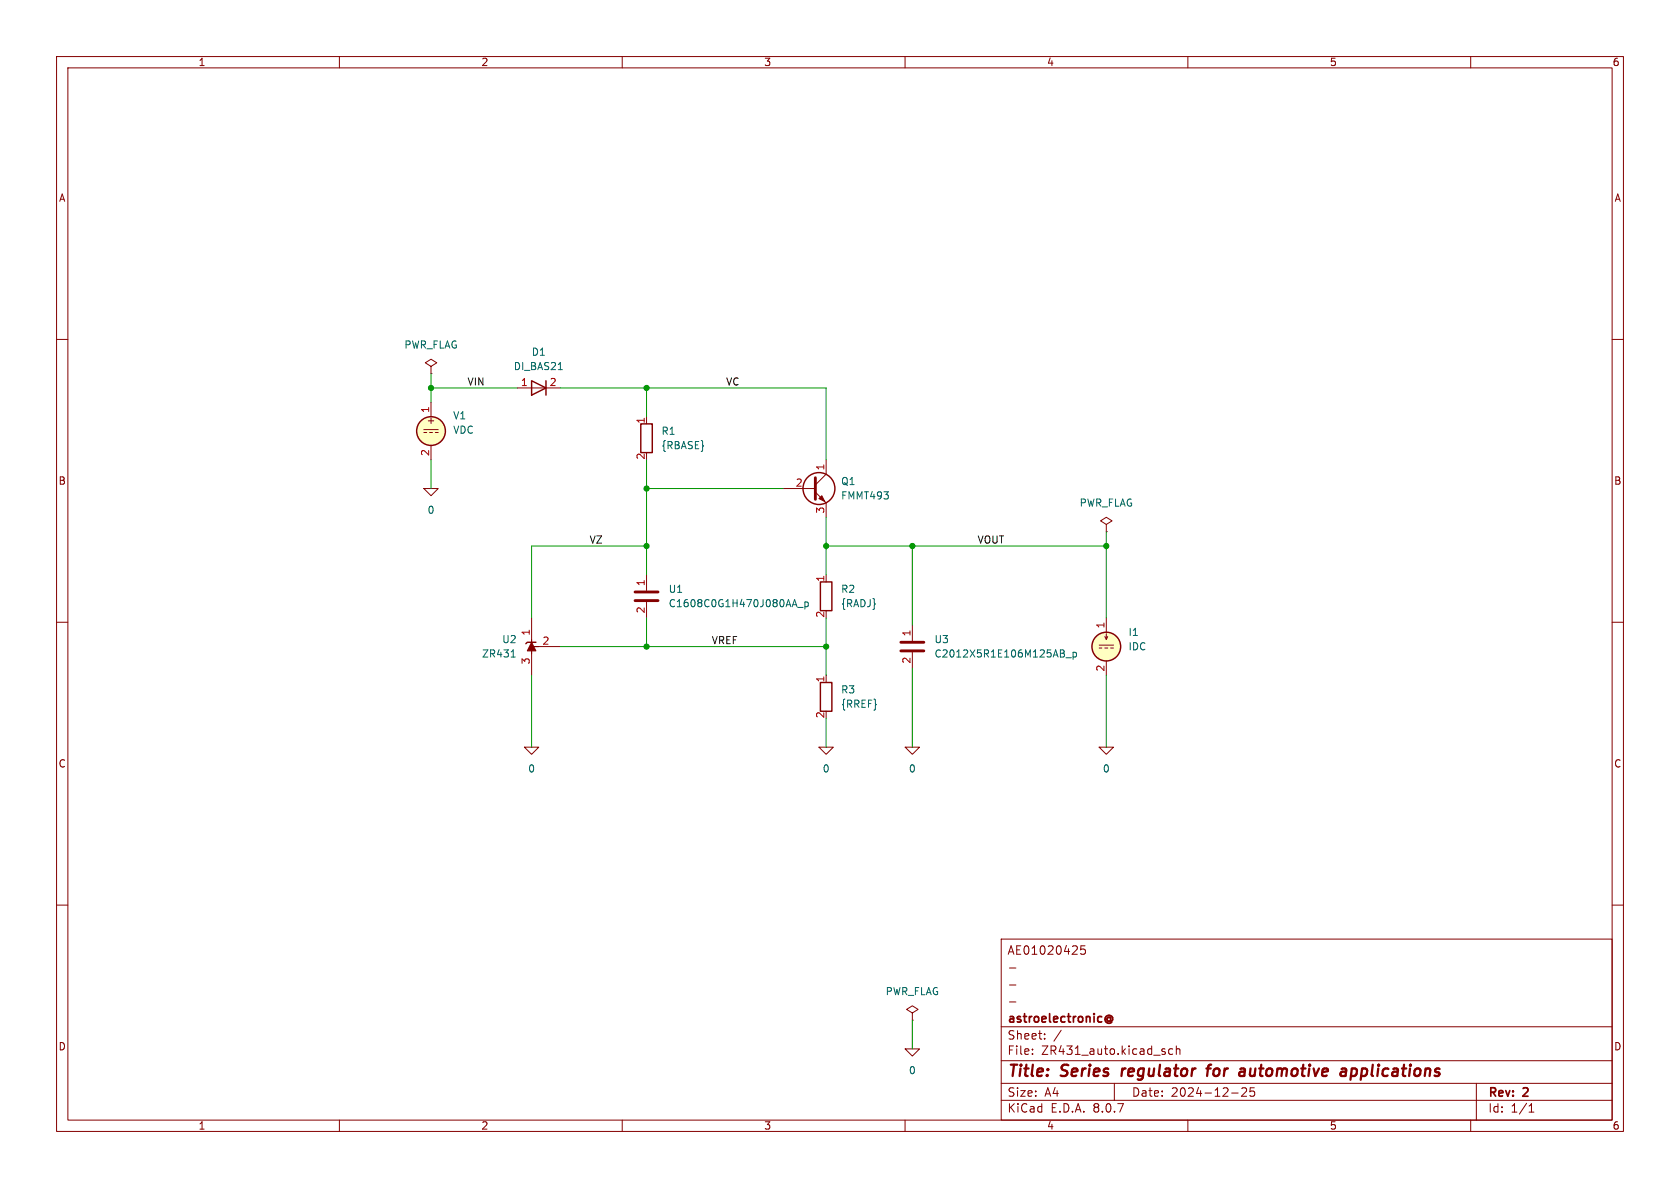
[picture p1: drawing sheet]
(kicad_sch
 (version 20231120)
 (generator "eeschema")
 (generator_version "8.0")
 (paper "A4")
 (title_block
  (title "Series regulator for automotive applications")
  (date "2024-12-25")
  (rev "2")
  (company "astroelectronic@")
  (comment 1 "-")
  (comment 2 "-")
  (comment 3 "-")
  (comment 4 "AE01020425"))
 (lib_symbols
  (symbol "C_1"
   (pin_names
    (offset 0.254) hide) (exclude_from_sim no) (in_bom yes) (on_board yes)
   (property "Reference" "C" (at 0.635 2.54 0) (effects (font (size 1.27 1.27)) (justify left)))
   (property "Value" "C" (at 0.635 -2.54 0) (effects (font (size 1.27 1.27)) (justify left)))
   (property "Footprint" "" (at 0.9652 -3.81 0) (effects (font (size 1.27 1.27)) (hide yes)))
   (property "Datasheet" "~" (at 0 0 0) (effects (font (size 1.27 1.27)) (hide yes)))
   (property "Description" "Unpolarized capacitor" (at 0 0 0) (effects (font (size 1.27 1.27)) (hide yes)))
   (symbol "C_1_0_1"
    (polyline (pts (xy -2.032 -0.762) (xy 2.032 -0.762)) (stroke (width 0.508) (type default)) (fill (type none)))
    (polyline (pts (xy -2.032 0.762) (xy 2.032 0.762)) (stroke (width 0.508) (type default)) (fill (type none))))
   (symbol "C_1_1_1"
    (pin passive line (at 0 3.81 270) (length 2.794) (name "~" (effects (font (size 1.27 1.27)))) (number "1" (effects (font (size 1.27 1.27)))))
    (pin passive line (at 0 -3.81 90) (length 2.794) (name "~" (effects (font (size 1.27 1.27)))) (number "2" (effects (font (size 1.27 1.27)))))))
  (symbol "R_1"
   (pin_names
    (offset 0) hide) (exclude_from_sim no) (in_bom yes) (on_board yes)
   (property "Reference" "R" (at 2.032 0 90) (effects (font (size 1.27 1.27))))
   (property "Value" "R" (at 0 0 90) (effects (font (size 1.27 1.27))))
   (property "Footprint" "" (at -1.778 0 90) (effects (font (size 1.27 1.27)) (hide yes)))
   (property "Datasheet" "~" (at 0 0 0) (effects (font (size 1.27 1.27)) (hide yes)))
   (property "Description" "Resistor" (at 0 0 0) (effects (font (size 1.27 1.27)) (hide yes)))
   (symbol "R_1_0_1"
    (rectangle (start -1.016 -2.54) (end 1.016 2.54) (stroke (width 0.254) (type default)) (fill (type none))))
   (symbol "R_1_1_1"
    (pin passive line (at 0 3.81 270) (length 1.27) (name "~" (effects (font (size 1.27 1.27)))) (number "1" (effects (font (size 1.27 1.27)))))
    (pin passive line (at 0 -3.81 90) (length 1.27) (name "~" (effects (font (size 1.27 1.27)))) (number "2" (effects (font (size 1.27 1.27)))))))
  (symbol "R_2"
   (pin_names
    (offset 0) hide) (exclude_from_sim no) (in_bom yes) (on_board yes)
   (property "Reference" "R" (at 2.032 0 90) (effects (font (size 1.27 1.27))))
   (property "Value" "R" (at 0 0 90) (effects (font (size 1.27 1.27))))
   (property "Footprint" "" (at -1.778 0 90) (effects (font (size 1.27 1.27)) (hide yes)))
   (property "Datasheet" "~" (at 0 0 0) (effects (font (size 1.27 1.27)) (hide yes)))
   (property "Description" "Resistor" (at 0 0 0) (effects (font (size 1.27 1.27)) (hide yes)))
   (symbol "R_2_0_1"
    (rectangle (start -1.016 -2.54) (end 1.016 2.54) (stroke (width 0.254) (type default)) (fill (type none))))
   (symbol "R_2_1_1"
    (pin passive line (at 0 3.81 270) (length 1.27) (name "~" (effects (font (size 1.27 1.27)))) (number "1" (effects (font (size 1.27 1.27)))))
    (pin passive line (at 0 -3.81 90) (length 1.27) (name "~" (effects (font (size 1.27 1.27)))) (number "2" (effects (font (size 1.27 1.27)))))))
  (symbol "ZR431:0"
   (power)
   (pin_names
    (offset 0)) (exclude_from_sim no) (in_bom yes) (on_board yes)
   (property "Reference" "#GND" (at 0 -2.54 0) (effects (font (size 1.27 1.27)) (hide yes)))
   (property "Value" "0" (at 0 -1.778 0) (effects (font (size 1.27 1.27))))
   (property "Footprint" "" (at 0 0 0) (effects (font (size 1.27 1.27)) (hide yes)))
   (property "Datasheet" "~" (at 0 0 0) (effects (font (size 1.27 1.27)) (hide yes)))
   (property "Description" "0V reference potential for simulation" (at 0 0 0) (effects (font (size 1.27 1.27)) (hide yes)))
   (symbol "0_0_1"
    (polyline (pts (xy -1.27 0) (xy 0 -1.27) (xy 1.27 0) (xy -1.27 0)) (stroke (width 0) (type default)) (fill (type none))))
   (symbol "0_1_1"
    (pin power_in line (at 0 0 0) (length 0) hide (name "0" (effects (font (size 1.016 1.016)))) (number "1" (effects (font (size 1.016 1.016)))))))
  (symbol "ZR431:C"
   (pin_names
    (offset 0.254) hide) (exclude_from_sim no) (in_bom yes) (on_board yes)
   (property "Reference" "C" (at 0.635 2.54 0) (effects (font (size 1.27 1.27)) (justify left)))
   (property "Value" "C" (at 0.635 -2.54 0) (effects (font (size 1.27 1.27)) (justify left)))
   (property "Footprint" "" (at 0.9652 -3.81 0) (effects (font (size 1.27 1.27)) (hide yes)))
   (property "Datasheet" "~" (at 0 0 0) (effects (font (size 1.27 1.27)) (hide yes)))
   (property "Description" "Unpolarized capacitor" (at 0 0 0) (effects (font (size 1.27 1.27)) (hide yes)))
   (symbol "C_0_1"
    (polyline (pts (xy -2.032 -0.762) (xy 2.032 -0.762)) (stroke (width 0.508) (type default)) (fill (type none)))
    (polyline (pts (xy -2.032 0.762) (xy 2.032 0.762)) (stroke (width 0.508) (type default)) (fill (type none))))
   (symbol "C_1_1"
    (pin passive line (at 0 3.81 270) (length 2.794) (name "~" (effects (font (size 1.27 1.27)))) (number "1" (effects (font (size 1.27 1.27)))))
    (pin passive line (at 0 -3.81 90) (length 2.794) (name "~" (effects (font (size 1.27 1.27)))) (number "2" (effects (font (size 1.27 1.27)))))))
  (symbol "ZR431:DIODE"
   (pin_names
    (offset 1.016) hide) (exclude_from_sim no) (in_bom yes) (on_board yes)
   (property "Reference" "D" (at 0 2.54 0) (effects (font (size 1.27 1.27))))
   (property "Value" "${SIM.PARAMS}" (at 0 -2.54 0) (effects (font (size 1.27 1.27))))
   (property "Footprint" "" (at 0 0 0) (effects (font (size 1.27 1.27)) (hide yes)))
   (property "Datasheet" "~" (at 0 0 0) (effects (font (size 1.27 1.27)) (hide yes)))
   (property "Description" "Diode, anode on pin 1, for simulation only!" (at 0 0 0) (effects (font (size 1.27 1.27)) (hide yes)))
   (property "Sim.Pins" "1=1 2=2" (at 0 0 0) (effects (font (size 1.27 1.27)) (hide yes)))
   (property "Sim.Device" "SPICE" (at 0 0 0) (effects (font (size 1.27 1.27)) (justify left) (hide yes)))
   (property "Sim.Params" "type=\"D\" model=\"DIODE\" lib=\"\"" (at 0 0 0) (effects (font (size 1.27 1.27)) (hide yes)))
   (property "Spice_Netlist_Enabled" "Y" (at 0 0 0) (effects (font (size 1.27 1.27)) (justify left) (hide yes)))
   (symbol "DIODE_0_1"
    (polyline (pts (xy 1.27 0) (xy -1.27 0)) (stroke (width 0) (type default)) (fill (type none)))
    (polyline (pts (xy 1.27 1.27) (xy 1.27 -1.27)) (stroke (width 0.254) (type default)) (fill (type none)))
    (polyline (pts (xy -1.27 -1.27) (xy -1.27 1.27) (xy 1.27 0) (xy -1.27 -1.27)) (stroke (width 0.254) (type default)) (fill (type none))))
   (symbol "DIODE_1_1"
    (pin passive line (at -3.81 0 0) (length 2.54) (name "A" (effects (font (size 1.27 1.27)))) (number "1" (effects (font (size 1.27 1.27)))))
    (pin passive line (at 3.81 0 180) (length 2.54) (name "K" (effects (font (size 1.27 1.27)))) (number "2" (effects (font (size 1.27 1.27)))))))
  (symbol "ZR431:IDC"
   (pin_names
    (offset 0.0254) hide) (exclude_from_sim no) (in_bom yes) (on_board yes)
   (property "Reference" "I" (at 2.54 2.54 0) (effects (font (size 1.27 1.27)) (justify left)))
   (property "Value" "1" (at 2.54 0 0) (effects (font (size 1.27 1.27)) (justify left)))
   (property "Footprint" "" (at 0 0 0) (effects (font (size 1.27 1.27)) (hide yes)))
   (property "Datasheet" "~" (at 0 0 0) (effects (font (size 1.27 1.27)) (hide yes)))
   (property "Description" "Current source, DC" (at 0 0 0) (effects (font (size 1.27 1.27)) (hide yes)))
   (property "Sim.Pins" "1=+ 2=-" (at 0 0 0) (effects (font (size 1.27 1.27)) (hide yes)))
   (property "Sim.Type" "DC" (at 0 0 0) (effects (font (size 1.27 1.27)) (hide yes)))
   (property "Sim.Device" "I" (at 0 0 0) (effects (font (size 1.27 1.27)) (justify left) (hide yes)))
   (property "Spice_Netlist_Enabled" "Y" (at 0 0 0) (effects (font (size 1.27 1.27)) (justify left) (hide yes)))
   (symbol "IDC_0_0"
    (polyline (pts (xy -1.27 0.254) (xy 1.27 0.254)) (stroke (width 0) (type default)) (fill (type none)))
    (polyline (pts (xy -0.762 -0.254) (xy -1.27 -0.254)) (stroke (width 0) (type default)) (fill (type none)))
    (polyline (pts (xy 0.254 -0.254) (xy -0.254 -0.254)) (stroke (width 0) (type default)) (fill (type none)))
    (polyline (pts (xy 1.27 -0.254) (xy 0.762 -0.254)) (stroke (width 0) (type default)) (fill (type none))))
   (symbol "IDC_0_1"
    (polyline (pts (xy 0 1.27) (xy 0 2.286)) (stroke (width 0) (type default)) (fill (type none)))
    (polyline (pts (xy -0.254 1.778) (xy 0 1.27) (xy 0.254 1.778)) (stroke (width 0) (type default)) (fill (type none)))
    (circle (center 0 0) (radius 2.54) (stroke (width 0.254) (type default)) (fill (type background))))
   (symbol "IDC_1_1"
    (pin passive line (at 0 5.08 270) (length 2.54) (name "~" (effects (font (size 1.27 1.27)))) (number "1" (effects (font (size 1.27 1.27)))))
    (pin passive line (at 0 -5.08 90) (length 2.54) (name "~" (effects (font (size 1.27 1.27)))) (number "2" (effects (font (size 1.27 1.27)))))))
  (symbol "ZR431:PWR_FLAG"
   (power)
   (pin_numbers hide)
   (pin_names
    (offset 0) hide) (exclude_from_sim no) (in_bom yes) (on_board yes)
   (property "Reference" "#FLG" (at 0 1.905 0) (effects (font (size 1.27 1.27)) (hide yes)))
   (property "Value" "PWR_FLAG" (at 0 3.81 0) (effects (font (size 1.27 1.27))))
   (property "Footprint" "" (at 0 0 0) (effects (font (size 1.27 1.27)) (hide yes)))
   (property "Datasheet" "~" (at 0 0 0) (effects (font (size 1.27 1.27)) (hide yes)))
   (property "Description" "Special symbol for telling ERC where power comes from" (at 0 0 0) (effects (font (size 1.27 1.27)) (hide yes)))
   (symbol "PWR_FLAG_0_0"
    (pin power_out line (at 0 0 90) (length 0) (name "pwr" (effects (font (size 1.27 1.27)))) (number "1" (effects (font (size 1.27 1.27))))))
   (symbol "PWR_FLAG_0_1"
    (polyline (pts (xy 0 0) (xy 0 1.27) (xy -1.016 1.905) (xy 0 2.54) (xy 1.016 1.905) (xy 0 1.27)) (stroke (width 0) (type default)) (fill (type none)))))
  (symbol "ZR431:Q_NPN_CBE"
   (pin_names
    (offset 0) hide) (exclude_from_sim no) (in_bom yes) (on_board yes)
   (property "Reference" "Q" (at 5.08 1.27 0) (effects (font (size 1.27 1.27)) (justify left)))
   (property "Value" "Q_NPN_CBE" (at 5.08 -1.27 0) (effects (font (size 1.27 1.27)) (justify left)))
   (property "Footprint" "" (at 5.08 2.54 0) (effects (font (size 1.27 1.27)) (hide yes)))
   (property "Datasheet" "~" (at 0 0 0) (effects (font (size 1.27 1.27)) (hide yes)))
   (property "Description" "NPN transistor, collector/base/emitter" (at 0 0 0) (effects (font (size 1.27 1.27)) (hide yes)))
   (symbol "Q_NPN_CBE_0_1"
    (polyline (pts (xy 0.635 0.635) (xy 2.54 2.54)) (stroke (width 0) (type default)) (fill (type none)))
    (polyline (pts (xy 0.635 -0.635) (xy 2.54 -2.54) (xy 2.54 -2.54)) (stroke (width 0) (type default)) (fill (type none)))
    (polyline (pts (xy 0.635 1.905) (xy 0.635 -1.905) (xy 0.635 -1.905)) (stroke (width 0.508) (type default)) (fill (type none)))
    (polyline (pts (xy 1.27 -1.778) (xy 1.778 -1.27) (xy 2.286 -2.286) (xy 1.27 -1.778) (xy 1.27 -1.778)) (stroke (width 0) (type default)) (fill (type outline)))
    (circle (center 1.27 0) (radius 2.8194) (stroke (width 0.254) (type default)) (fill (type none))))
   (symbol "Q_NPN_CBE_1_1"
    (pin passive line (at 2.54 5.08 270) (length 2.54) (name "C" (effects (font (size 1.27 1.27)))) (number "1" (effects (font (size 1.27 1.27)))))
    (pin input line (at -5.08 0 0) (length 5.715) (name "B" (effects (font (size 1.27 1.27)))) (number "2" (effects (font (size 1.27 1.27)))))
    (pin passive line (at 2.54 -5.08 90) (length 2.54) (name "E" (effects (font (size 1.27 1.27)))) (number "3" (effects (font (size 1.27 1.27)))))))
  (symbol "ZR431:R"
   (pin_names
    (offset 0) hide) (exclude_from_sim no) (in_bom yes) (on_board yes)
   (property "Reference" "R" (at 2.032 0 90) (effects (font (size 1.27 1.27))))
   (property "Value" "R" (at 0 0 90) (effects (font (size 1.27 1.27))))
   (property "Footprint" "" (at -1.778 0 90) (effects (font (size 1.27 1.27)) (hide yes)))
   (property "Datasheet" "~" (at 0 0 0) (effects (font (size 1.27 1.27)) (hide yes)))
   (property "Description" "Resistor" (at 0 0 0) (effects (font (size 1.27 1.27)) (hide yes)))
   (symbol "R_0_1"
    (rectangle (start -1.016 -2.54) (end 1.016 2.54) (stroke (width 0.254) (type default)) (fill (type none))))
   (symbol "R_1_1"
    (pin passive line (at 0 3.81 270) (length 1.27) (name "~" (effects (font (size 1.27 1.27)))) (number "1" (effects (font (size 1.27 1.27)))))
    (pin passive line (at 0 -3.81 90) (length 1.27) (name "~" (effects (font (size 1.27 1.27)))) (number "2" (effects (font (size 1.27 1.27)))))))
  (symbol "ZR431:VDC"
   (pin_names
    (offset 0.0254) hide) (exclude_from_sim no) (in_bom yes) (on_board yes)
   (property "Reference" "V" (at 2.54 2.54 0) (effects (font (size 1.27 1.27)) (justify left)))
   (property "Value" "1" (at 2.54 0 0) (effects (font (size 1.27 1.27)) (justify left)))
   (property "Footprint" "" (at 0 0 0) (effects (font (size 1.27 1.27)) (hide yes)))
   (property "Datasheet" "~" (at 0 0 0) (effects (font (size 1.27 1.27)) (hide yes)))
   (property "Description" "Voltage source, DC" (at 0 0 0) (effects (font (size 1.27 1.27)) (hide yes)))
   (property "Sim.Pins" "1=+ 2=-" (at 0 0 0) (effects (font (size 1.27 1.27)) (hide yes)))
   (property "Sim.Type" "DC" (at 0 0 0) (effects (font (size 1.27 1.27)) (hide yes)))
   (property "Sim.Device" "V" (at 0 0 0) (effects (font (size 1.27 1.27)) (justify left) (hide yes)))
   (property "Spice_Netlist_Enabled" "Y" (at 0 0 0) (effects (font (size 1.27 1.27)) (justify left) (hide yes)))
   (symbol "VDC_0_0"
    (polyline (pts (xy -1.27 0.254) (xy 1.27 0.254)) (stroke (width 0) (type default)) (fill (type none)))
    (polyline (pts (xy -0.762 -0.254) (xy -1.27 -0.254)) (stroke (width 0) (type default)) (fill (type none)))
    (polyline (pts (xy 0.254 -0.254) (xy -0.254 -0.254)) (stroke (width 0) (type default)) (fill (type none)))
    (polyline (pts (xy 1.27 -0.254) (xy 0.762 -0.254)) (stroke (width 0) (type default)) (fill (type none)))
    (text "+" (at 0 1.905 0) (effects (font (size 1.27 1.27)))))
   (symbol "VDC_0_1"
    (circle (center 0 0) (radius 2.54) (stroke (width 0.254) (type default)) (fill (type background))))
   (symbol "VDC_1_1"
    (pin passive line (at 0 5.08 270) (length 2.54) (name "~" (effects (font (size 1.27 1.27)))) (number "1" (effects (font (size 1.27 1.27)))))
    (pin passive line (at 0 -5.08 90) (length 2.54) (name "~" (effects (font (size 1.27 1.27)))) (number "2" (effects (font (size 1.27 1.27)))))))
  (symbol "ZR431:ZR431"
   (pin_names hide) (exclude_from_sim no) (in_bom yes) (on_board yes)
   (property "Reference" "U" (at 0 -2.54 0) (effects (font (size 1.27 1.27))))
   (property "Value" "ZR431" (at 0 -4.445 0) (effects (font (size 1.27 1.27))))
   (property "Footprint" "" (at 0 -6.35 0) (effects (font (size 1.27 1.27)
    (italic yes)) (hide yes)))
   (property "Datasheet" "https://www.diodes.com/assets/Datasheets/ZR431.pdf" (at 0 -6.35 0) (effects (font (size 1.27 1.27)
    (italic yes)) (hide yes)))
   (property "Description" "Shunt Regulator, SOT-23, SOT-223" (at 0 0 0) (effects (font (size 1.27 1.27)) (hide yes)))
   (symbol "ZR431_0_1"
    (polyline (pts (xy -1.27 0) (xy 0 0) (xy 1.27 0)) (stroke (width 0) (type default)) (fill (type none)))
    (polyline (pts (xy -0.762 0.762) (xy 0.762 0) (xy -0.762 -0.762)) (stroke (width 0) (type default)) (fill (type outline)))
    (polyline (pts (xy 0.508 -1.016) (xy 0.762 -0.762) (xy 0.762 0.762) (xy 0.762 0.762)) (stroke (width 0.254) (type default)) (fill (type none))))
   (symbol "ZR431_1_1"
    (polyline (pts (xy 0 1.27) (xy 0 0)) (stroke (width 0) (type default)) (fill (type none)))
    (pin passive line (at 5.08 0 180) (length 5.08) (name "K" (effects (font (size 1.27 1.27)))) (number "1" (effects (font (size 1.27 1.27)))))
    (pin passive line (at 0 5.08 270) (length 5.08) (name "REF" (effects (font (size 1.27 1.27)))) (number "2" (effects (font (size 1.27 1.27)))))
    (pin passive line (at -5.08 0 0) (length 5.08) (name "A" (effects (font (size 1.27 1.27)))) (number "3" (effects (font (size 1.27 1.27))))))))
 (junction
  (at 114.3 96.52)
  (diameter 0)
  (color 0 0 0 0))
 (junction
  (at 76.2 68.58)
  (diameter 0)
  (color 0 0 0 0))
 (junction
  (at 161.29 96.52)
  (diameter 0)
  (color 0 0 0 0))
 (junction
  (at 114.3 86.36)
  (diameter 0)
  (color 0 0 0 0))
 (junction
  (at 146.05 114.3)
  (diameter 0)
  (color 0 0 0 0))
 (junction
  (at 114.3 68.58)
  (diameter 0)
  (color 0 0 0 0))
 (junction
  (at 195.58 96.52)
  (diameter 0)
  (color 0 0 0 0))
 (junction
  (at 114.3 114.3)
  (diameter 0)
  (color 0 0 0 0))
 (junction
  (at 146.05 96.52)
  (diameter 0)
  (color 0 0 0 0))
 (wire
  (pts (xy 114.3 86.36) (xy 138.43 86.36))
  (stroke (width 0) (type default)))
 (wire
  (pts (xy 76.2 66.04) (xy 76.2 68.58))
  (stroke (width 0) (type default)))
 (wire
  (pts (xy 76.2 68.58) (xy 76.2 71.12))
  (stroke (width 0) (type default)))
 (wire
  (pts (xy 114.3 86.36) (xy 114.3 96.52))
  (stroke (width 0) (type default)))
 (wire
  (pts (xy 76.2 68.58) (xy 91.44 68.58))
  (stroke (width 0) (type default)))
 (wire
  (pts (xy 161.29 110.49) (xy 161.29 96.52))
  (stroke (width 0) (type default)))
 (wire
  (pts (xy 114.3 114.3) (xy 146.05 114.3))
  (stroke (width 0) (type default)))
 (wire
  (pts (xy 114.3 109.22) (xy 114.3 114.3))
  (stroke (width 0) (type default)))
 (wire
  (pts (xy 146.05 68.58) (xy 146.05 81.28))
  (stroke (width 0) (type default)))
 (wire
  (pts (xy 146.05 91.44) (xy 146.05 96.52))
  (stroke (width 0) (type default)))
 (wire
  (pts (xy 93.98 96.52) (xy 114.3 96.52))
  (stroke (width 0) (type default)))
 (wire
  (pts (xy 114.3 68.58) (xy 146.05 68.58))
  (stroke (width 0) (type default)))
 (wire
  (pts (xy 114.3 114.3) (xy 99.06 114.3))
  (stroke (width 0) (type default)))
 (wire
  (pts (xy 195.58 96.52) (xy 195.58 109.22))
  (stroke (width 0) (type default)))
 (wire
  (pts (xy 99.06 68.58) (xy 114.3 68.58))
  (stroke (width 0) (type default)))
 (wire
  (pts (xy 195.58 119.38) (xy 195.58 132.08))
  (stroke (width 0) (type default)))
 (wire
  (pts (xy 146.05 96.52) (xy 161.29 96.52))
  (stroke (width 0) (type default)))
 (wire
  (pts (xy 146.05 114.3) (xy 146.05 119.38))
  (stroke (width 0) (type default)))
 (wire
  (pts (xy 114.3 68.58) (xy 114.3 73.66))
  (stroke (width 0) (type default)))
 (wire
  (pts (xy 161.29 180.34) (xy 161.29 185.42))
  (stroke (width 0) (type default)))
 (wire
  (pts (xy 93.98 119.38) (xy 93.98 132.08))
  (stroke (width 0) (type default)))
 (wire
  (pts (xy 161.29 96.52) (xy 195.58 96.52))
  (stroke (width 0) (type default)))
 (wire
  (pts (xy 114.3 81.28) (xy 114.3 86.36))
  (stroke (width 0) (type default)))
 (wire
  (pts (xy 146.05 114.3) (xy 146.05 109.22))
  (stroke (width 0) (type default)))
 (wire
  (pts (xy 114.3 96.52) (xy 114.3 101.6))
  (stroke (width 0) (type default)))
 (wire
  (pts (xy 195.58 93.98) (xy 195.58 96.52))
  (stroke (width 0) (type default)))
 (wire
  (pts (xy 146.05 96.52) (xy 146.05 101.6))
  (stroke (width 0) (type default)))
 (wire
  (pts (xy 146.05 127) (xy 146.05 132.08))
  (stroke (width 0) (type default)))
 (wire
  (pts (xy 76.2 81.28) (xy 76.2 86.36))
  (stroke (width 0) (type default)))
 (wire
  (pts (xy 161.29 118.11) (xy 161.29 132.08))
  (stroke (width 0) (type default)))
 (wire
  (pts (xy 93.98 109.22) (xy 93.98 96.52))
  (stroke (width 0) (type default)))
 (label "VOUT"
  (at 172.72 96.52 0)
  (fields_autoplaced yes)
  (effects (font (size 1.27 1.27)) (justify left bottom)))
 (label "VZ"
  (at 104.14 96.52 0)
  (fields_autoplaced yes)
  (effects (font (size 1.27 1.27)) (justify left bottom)))
 (label "VIN"
  (at 82.55 68.58 0)
  (fields_autoplaced yes)
  (effects (font (size 1.27 1.27)) (justify left bottom)))
 (label "VREF"
  (at 125.73 114.3 0)
  (fields_autoplaced yes)
  (effects (font (size 1.27 1.27)) (justify left bottom)))
 (label "VC"
  (at 128.27 68.58 0)
  (fields_autoplaced yes)
  (effects (font (size 1.27 1.27)) (justify left bottom)))
 (symbol
  (lib_id "ZR431:0")
  (at 195.58 132.08 0)
  (unit 1)
  (exclude_from_sim no)
  (in_bom yes)
  (on_board yes)
  (dnp no)
  (fields_autoplaced yes)
  (property "Reference" "#GND06" (at 195.58 134.62 0) (effects (font (size 1.27 1.27)) (hide yes)))
  (property "Value" "0" (at 195.58 135.89 0) (effects (font (size 1.27 1.27))))
  (property "Footprint" "" (at 195.58 132.08 0) (effects (font (size 1.27 1.27)) (hide yes)))
  (property "Datasheet" "~" (at 195.58 132.08 0) (effects (font (size 1.27 1.27)) (hide yes)))
  (property "Description" "" (at 195.58 132.08 0) (effects (font (size 1.27 1.27)) (hide yes)))
  (pin "1"))
 (symbol
  (lib_id "ZR431:PWR_FLAG")
  (at 195.58 93.98 0)
  (unit 1)
  (exclude_from_sim no)
  (in_bom yes)
  (on_board yes)
  (dnp no)
  (fields_autoplaced yes)
  (property "Reference" "#FLG03" (at 195.58 92.075 0) (effects (font (size 1.27 1.27)) (hide yes)))
  (property "Value" "PWR_FLAG" (at 195.58 88.9 0) (effects (font (size 1.27 1.27))))
  (property "Footprint" "" (at 195.58 93.98 0) (effects (font (size 1.27 1.27)) (hide yes)))
  (property "Datasheet" "~" (at 195.58 93.98 0) (effects (font (size 1.27 1.27)) (hide yes)))
  (property "Description" "" (at 195.58 93.98 0) (effects (font (size 1.27 1.27)) (hide yes)))
  (pin "1"))
 (symbol
  (lib_name "ZR431:VDC")
  (lib_id "ZR431:VDC")
  (at 76.2 76.2 0)
  (unit 1)
  (exclude_from_sim no)
  (in_bom yes)
  (on_board yes)
  (dnp no)
  (fields_autoplaced yes)
  (property "Reference" "V1" (at 80.01 73.4701 0) (effects (font (size 1.27 1.27)) (justify left)))
  (property "Value" "VDC" (at 80.01 76.0101 0) (effects (font (size 1.27 1.27)) (justify left)))
  (property "Footprint" "" (at 76.2 76.2 0) (effects (font (size 1.27 1.27)) (hide yes)))
  (property "Datasheet" "~" (at 76.2 76.2 0) (effects (font (size 1.27 1.27)) (hide yes)))
  (property "Description" "" (at 76.2 76.2 0) (effects (font (size 1.27 1.27)) (hide yes)))
  (property "Sim.Device" "SPICE" (at 76.2 76.2 0) (effects (font (size 1.27 1.27)) (justify left) (hide yes)))
  (property "Sim.Params" "type=\"V\" model=\"{VSOURCE}\" lib=\"\"" (at -11.43 5.08 0) (effects (font (size 1.27 1.27)) (hide yes)))
  (property "Sim.Pins" "1=1 2=2" (at -11.43 5.08 0) (effects (font (size 1.27 1.27)) (hide yes)))
  (pin "1")
  (pin "2"))
 (symbol
  (lib_id "ZR431:PWR_FLAG")
  (at 76.2 66.04 0)
  (unit 1)
  (exclude_from_sim no)
  (in_bom yes)
  (on_board yes)
  (dnp no)
  (fields_autoplaced yes)
  (property "Reference" "#FLG01" (at 76.2 64.135 0) (effects (font (size 1.27 1.27)) (hide yes)))
  (property "Value" "PWR_FLAG" (at 76.2 60.96 0) (effects (font (size 1.27 1.27))))
  (property "Footprint" "" (at 76.2 66.04 0) (effects (font (size 1.27 1.27)) (hide yes)))
  (property "Datasheet" "~" (at 76.2 66.04 0) (effects (font (size 1.27 1.27)) (hide yes)))
  (property "Description" "" (at 76.2 66.04 0) (effects (font (size 1.27 1.27)) (hide yes)))
  (pin "1"))
 (symbol
  (lib_id "ZR431:ZR431")
  (at 93.98 114.3 270)
  (mirror x)
  (unit 1)
  (exclude_from_sim no)
  (in_bom yes)
  (on_board yes)
  (dnp no)
  (fields_autoplaced yes)
  (property "Reference" "U2" (at 91.44 113.0299 90) (effects (font (size 1.27 1.27)) (justify right)))
  (property "Value" "ZR431" (at 91.44 115.5699 90) (effects (font (size 1.27 1.27)) (justify right)))
  (property "Footprint" "" (at 87.63 114.3 0) (effects (font (size 1.27 1.27)
    (italic yes)) (hide yes)))
  (property "Datasheet" "https://www.diodes.com/assets/Datasheets/ZR431.pdf" (at 87.63 114.3 0) (effects (font (size 1.27 1.27)
    (italic yes)) (hide yes)))
  (property "Description" "" (at 93.98 114.3 0) (effects (font (size 1.27 1.27)) (hide yes)))
  (property "Sim.Device" "SUBCKT" (at 93.98 114.3 0) (effects (font (size 1.27 1.27)) (hide yes)))
  (property "Sim.Pins" "1=1 2=2 3=3" (at -11.43 5.08 0) (effects (font (size 1.27 1.27)) (hide yes)))
  (property "Sim.Library" "C:\\AE\\ZR431\\_models\\ZR431.spice.txt" (at 93.98 114.3 0) (effects (font (size 1.27 1.27)) (hide yes)))
  (property "Sim.Name" "ZR431" (at 93.98 114.3 0) (effects (font (size 1.27 1.27)) (hide yes)))
  (pin "1")
  (pin "2")
  (pin "3"))
 (symbol
  (lib_name "ZR431:IDC")
  (lib_id "ZR431:IDC")
  (at 195.58 114.3 0)
  (unit 1)
  (exclude_from_sim no)
  (in_bom yes)
  (on_board yes)
  (dnp no)
  (fields_autoplaced yes)
  (property "Reference" "I1" (at 199.39 111.7599 0) (effects (font (size 1.27 1.27)) (justify left)))
  (property "Value" "IDC" (at 199.39 114.2999 0) (effects (font (size 1.27 1.27)) (justify left)))
  (property "Footprint" "" (at 195.58 114.3 0) (effects (font (size 1.27 1.27)) (hide yes)))
  (property "Datasheet" "~" (at 195.58 114.3 0) (effects (font (size 1.27 1.27)) (hide yes)))
  (property "Description" "" (at 195.58 114.3 0) (effects (font (size 1.27 1.27)) (hide yes)))
  (property "Sim.Device" "SPICE" (at 195.58 114.3 0) (effects (font (size 1.27 1.27)) (justify left) (hide yes)))
  (property "Sim.Params" "type=\"I\" model=\"{ILOAD}\" lib=\"\"" (at -11.43 5.08 0) (effects (font (size 1.27 1.27)) (hide yes)))
  (property "Sim.Pins" "1=1 2=2" (at -11.43 5.08 0) (effects (font (size 1.27 1.27)) (hide yes)))
  (pin "1")
  (pin "2"))
 (symbol
  (lib_name "R_1")
  (lib_id "ZR431:R_1")
  (at 114.3 77.47 0)
  (unit 1)
  (exclude_from_sim no)
  (in_bom yes)
  (on_board yes)
  (dnp no)
  (fields_autoplaced yes)
  (property "Reference" "R1" (at 116.84 76.1999 0) (effects (font (size 1.27 1.27)) (justify left)))
  (property "Value" "{RBASE}" (at 116.84 78.7399 0) (effects (font (size 1.27 1.27)) (justify left)))
  (property "Footprint" "" (at 112.522 77.47 90) (effects (font (size 1.27 1.27)) (hide yes)))
  (property "Datasheet" "~" (at 114.3 77.47 0) (effects (font (size 1.27 1.27)) (hide yes)))
  (property "Description" "" (at 114.3 77.47 0) (effects (font (size 1.27 1.27)) (hide yes)))
  (pin "1")
  (pin "2"))
 (symbol
  (lib_id "ZR431:0")
  (at 161.29 185.42 0)
  (unit 1)
  (exclude_from_sim no)
  (in_bom yes)
  (on_board yes)
  (dnp no)
  (fields_autoplaced yes)
  (property "Reference" "#GND04" (at 161.29 187.96 0) (effects (font (size 1.27 1.27)) (hide yes)))
  (property "Value" "0" (at 161.29 189.23 0) (effects (font (size 1.27 1.27))))
  (property "Footprint" "" (at 161.29 185.42 0) (effects (font (size 1.27 1.27)) (hide yes)))
  (property "Datasheet" "~" (at 161.29 185.42 0) (effects (font (size 1.27 1.27)) (hide yes)))
  (property "Description" "" (at 161.29 185.42 0) (effects (font (size 1.27 1.27)) (hide yes)))
  (pin "1"))
 (symbol
  (lib_id "ZR431:0")
  (at 76.2 86.36 0)
  (unit 1)
  (exclude_from_sim no)
  (in_bom yes)
  (on_board yes)
  (dnp no)
  (fields_autoplaced yes)
  (property "Reference" "#GND01" (at 76.2 88.9 0) (effects (font (size 1.27 1.27)) (hide yes)))
  (property "Value" "0" (at 76.2 90.17 0) (effects (font (size 1.27 1.27))))
  (property "Footprint" "" (at 76.2 86.36 0) (effects (font (size 1.27 1.27)) (hide yes)))
  (property "Datasheet" "~" (at 76.2 86.36 0) (effects (font (size 1.27 1.27)) (hide yes)))
  (property "Description" "" (at 76.2 86.36 0) (effects (font (size 1.27 1.27)) (hide yes)))
  (pin "1"))
 (symbol
  (lib_name "ZR431:DIODE")
  (lib_id "ZR431:DIODE")
  (at 95.25 68.58 0)
  (unit 1)
  (exclude_from_sim no)
  (in_bom yes)
  (on_board yes)
  (dnp no)
  (fields_autoplaced yes)
  (property "Reference" "D1" (at 95.25 62.23 0) (effects (font (size 1.27 1.27))))
  (property "Value" "DI_BAS21" (at 95.25 64.77 0) (effects (font (size 1.27 1.27))))
  (property "Footprint" "" (at 95.25 68.58 0) (effects (font (size 1.27 1.27)) (hide yes)))
  (property "Datasheet" "~" (at 95.25 68.58 0) (effects (font (size 1.27 1.27)) (hide yes)))
  (property "Description" "" (at 95.25 68.58 0) (effects (font (size 1.27 1.27)) (hide yes)))
  (property "Sim.Device" "D" (at 95.25 68.58 0) (effects (font (size 1.27 1.27)) (justify left) (hide yes)))
  (property "Sim.Pins" "1=A 2=K" (at -11.43 5.08 0) (effects (font (size 1.27 1.27)) (hide yes)))
  (property "Sim.Library" "C:\\AE\\ZR431\\_models\\BAS21.spice.txt" (at 95.25 68.58 0) (effects (font (size 1.27 1.27)) (hide yes)))
  (property "Sim.Name" "DI_BAS21" (at 95.25 68.58 0) (effects (font (size 1.27 1.27)) (hide yes)))
  (pin "1")
  (pin "2"))
 (symbol
  (lib_name "R_2")
  (lib_id "ZR431:R_2")
  (at 146.05 105.41 0)
  (unit 1)
  (exclude_from_sim no)
  (in_bom yes)
  (on_board yes)
  (dnp no)
  (fields_autoplaced yes)
  (property "Reference" "R2" (at 148.59 104.1399 0) (effects (font (size 1.27 1.27)) (justify left)))
  (property "Value" "{RADJ}" (at 148.59 106.6799 0) (effects (font (size 1.27 1.27)) (justify left)))
  (property "Footprint" "" (at 144.272 105.41 90) (effects (font (size 1.27 1.27)) (hide yes)))
  (property "Datasheet" "~" (at 146.05 105.41 0) (effects (font (size 1.27 1.27)) (hide yes)))
  (property "Description" "" (at 146.05 105.41 0) (effects (font (size 1.27 1.27)) (hide yes)))
  (pin "1")
  (pin "2"))
 (symbol
  (lib_id "ZR431:PWR_FLAG")
  (at 161.29 180.34 0)
  (unit 1)
  (exclude_from_sim no)
  (in_bom yes)
  (on_board yes)
  (dnp no)
  (fields_autoplaced yes)
  (property "Reference" "#FLG02" (at 161.29 178.435 0) (effects (font (size 1.27 1.27)) (hide yes)))
  (property "Value" "PWR_FLAG" (at 161.29 175.26 0) (effects (font (size 1.27 1.27))))
  (property "Footprint" "" (at 161.29 180.34 0) (effects (font (size 1.27 1.27)) (hide yes)))
  (property "Datasheet" "~" (at 161.29 180.34 0) (effects (font (size 1.27 1.27)) (hide yes)))
  (property "Description" "" (at 161.29 180.34 0) (effects (font (size 1.27 1.27)) (hide yes)))
  (pin "1"))
 (symbol
  (lib_name "C_1")
  (lib_id "ZR431:C_1")
  (at 114.3 105.41 0)
  (unit 1)
  (exclude_from_sim no)
  (in_bom yes)
  (on_board yes)
  (dnp no)
  (property "Reference" "U1" (at 118.11 104.1399 0) (effects (font (size 1.27 1.27)) (justify left)))
  (property "Value" "C1608C0G1H470J080AA_p" (at 118.11 106.6799 0) (effects (font (size 1.27 1.27)) (justify left)))
  (property "Footprint" "" (at 115.2652 109.22 0) (effects (font (size 1.27 1.27)) (hide yes)))
  (property "Datasheet" "~" (at 114.3 105.41 0) (effects (font (size 1.27 1.27)) (hide yes)))
  (property "Description" "" (at 114.3 105.41 0) (effects (font (size 1.27 1.27)) (hide yes)))
  (property "Sim.Device" "SUBCKT" (at 114.3 105.41 0) (effects (font (size 1.27 1.27)) (hide yes)))
  (property "Sim.Pins" "1=n1 2=n2" (at -11.43 5.08 0) (effects (font (size 1.27 1.27)) (hide yes)))
  (property "Sim.Library" "C:\\AE\\ZR431\\_models\\C1608C0G1H470J080AA_p.mod" (at 114.3 105.41 0) (effects (font (size 1.27 1.27)) (hide yes)))
  (property "Sim.Name" "C1608C0G1H470J080AA_p" (at 114.3 105.41 0) (effects (font (size 1.27 1.27)) (hide yes)))
  (pin "1")
  (pin "2"))
 (symbol
  (lib_id "ZR431:0")
  (at 161.29 132.08 0)
  (unit 1)
  (exclude_from_sim no)
  (in_bom yes)
  (on_board yes)
  (dnp no)
  (fields_autoplaced yes)
  (property "Reference" "#GND05" (at 161.29 134.62 0) (effects (font (size 1.27 1.27)) (hide yes)))
  (property "Value" "0" (at 161.29 135.89 0) (effects (font (size 1.27 1.27))))
  (property "Footprint" "" (at 161.29 132.08 0) (effects (font (size 1.27 1.27)) (hide yes)))
  (property "Datasheet" "~" (at 161.29 132.08 0) (effects (font (size 1.27 1.27)) (hide yes)))
  (property "Description" "" (at 161.29 132.08 0) (effects (font (size 1.27 1.27)) (hide yes)))
  (pin "1"))
 (symbol
  (lib_id "ZR431:0")
  (at 93.98 132.08 0)
  (unit 1)
  (exclude_from_sim no)
  (in_bom yes)
  (on_board yes)
  (dnp no)
  (fields_autoplaced yes)
  (property "Reference" "#GND02" (at 93.98 134.62 0) (effects (font (size 1.27 1.27)) (hide yes)))
  (property "Value" "0" (at 93.98 135.89 0) (effects (font (size 1.27 1.27))))
  (property "Footprint" "" (at 93.98 132.08 0) (effects (font (size 1.27 1.27)) (hide yes)))
  (property "Datasheet" "~" (at 93.98 132.08 0) (effects (font (size 1.27 1.27)) (hide yes)))
  (property "Description" "" (at 93.98 132.08 0) (effects (font (size 1.27 1.27)) (hide yes)))
  (pin "1"))
 (symbol
  (lib_id "ZR431:R")
  (at 146.05 123.19 0)
  (unit 1)
  (exclude_from_sim no)
  (in_bom yes)
  (on_board yes)
  (dnp no)
  (fields_autoplaced yes)
  (property "Reference" "R3" (at 148.59 121.9199 0) (effects (font (size 1.27 1.27)) (justify left)))
  (property "Value" "{RREF}" (at 148.59 124.4599 0) (effects (font (size 1.27 1.27)) (justify left)))
  (property "Footprint" "" (at 144.272 123.19 90) (effects (font (size 1.27 1.27)) (hide yes)))
  (property "Datasheet" "~" (at 146.05 123.19 0) (effects (font (size 1.27 1.27)) (hide yes)))
  (property "Description" "" (at 146.05 123.19 0) (effects (font (size 1.27 1.27)) (hide yes)))
  (pin "1")
  (pin "2"))
 (symbol
  (lib_id "ZR431:0")
  (at 146.05 132.08 0)
  (unit 1)
  (exclude_from_sim no)
  (in_bom yes)
  (on_board yes)
  (dnp no)
  (fields_autoplaced yes)
  (property "Reference" "#GND03" (at 146.05 134.62 0) (effects (font (size 1.27 1.27)) (hide yes)))
  (property "Value" "0" (at 146.05 135.89 0) (effects (font (size 1.27 1.27))))
  (property "Footprint" "" (at 146.05 132.08 0) (effects (font (size 1.27 1.27)) (hide yes)))
  (property "Datasheet" "~" (at 146.05 132.08 0) (effects (font (size 1.27 1.27)) (hide yes)))
  (property "Description" "" (at 146.05 132.08 0) (effects (font (size 1.27 1.27)) (hide yes)))
  (pin "1"))
 (symbol
  (lib_id "ZR431:C")
  (at 161.29 114.3 0)
  (unit 1)
  (exclude_from_sim no)
  (in_bom yes)
  (on_board yes)
  (dnp no)
  (fields_autoplaced yes)
  (property "Reference" "U3" (at 165.1 113.0299 0) (effects (font (size 1.27 1.27)) (justify left)))
  (property "Value" "C2012X5R1E106M125AB_p" (at 165.1 115.5699 0) (effects (font (size 1.27 1.27)) (justify left)))
  (property "Footprint" "" (at 162.2552 118.11 0) (effects (font (size 1.27 1.27)) (hide yes)))
  (property "Datasheet" "~" (at 161.29 114.3 0) (effects (font (size 1.27 1.27)) (hide yes)))
  (property "Description" "" (at 161.29 114.3 0) (effects (font (size 1.27 1.27)) (hide yes)))
  (property "Sim.Device" "SUBCKT" (at 161.29 114.3 0) (effects (font (size 1.27 1.27)) (hide yes)))
  (property "Sim.Pins" "1=n1 2=n2" (at -11.43 5.08 0) (effects (font (size 1.27 1.27)) (hide yes)))
  (property "Sim.Library" "C:\\AE\\ZR431\\_models\\C2012X5R1E106M125AB_p.mod" (at 161.29 114.3 0) (effects (font (size 1.27 1.27)) (hide yes)))
  (property "Sim.Name" "C2012X5R1E106M125AB_p" (at 161.29 114.3 0) (effects (font (size 1.27 1.27)) (hide yes)))
  (pin "1")
  (pin "2"))
 (symbol
  (lib_id "ZR431:Q_NPN_CBE")
  (at 143.51 86.36 0)
  (unit 1)
  (exclude_from_sim no)
  (in_bom yes)
  (on_board yes)
  (dnp no)
  (fields_autoplaced yes)
  (property "Reference" "Q1" (at 148.59 85.0899 0) (effects (font (size 1.27 1.27)) (justify left)))
  (property "Value" "FMMT493" (at 148.59 87.6299 0) (effects (font (size 1.27 1.27)) (justify left)))
  (property "Footprint" "" (at 148.59 83.82 0) (effects (font (size 1.27 1.27)) (hide yes)))
  (property "Datasheet" "~" (at 143.51 86.36 0) (effects (font (size 1.27 1.27)) (hide yes)))
  (property "Description" "" (at 143.51 86.36 0) (effects (font (size 1.27 1.27)) (hide yes)))
  (property "Sim.Device" "NPN" (at 143.51 86.36 0) (effects (font (size 1.27 1.27)) (hide yes)))
  (property "Sim.Pins" "1=C 2=B 3=E" (at -11.43 5.08 0) (effects (font (size 1.27 1.27)) (hide yes)))
  (property "Sim.Library" "C:\\AE\\ZR431\\_models\\FMMT493.spice.txt" (at 143.51 86.36 0) (effects (font (size 1.27 1.27)) (hide yes)))
  (property "Sim.Name" "FMMT493" (at 143.51 86.36 0) (effects (font (size 1.27 1.27)) (hide yes)))
  (property "Sim.Type" "GUMMELPOON" (at 143.51 86.36 0) (effects (font (size 1.27 1.27)) (hide yes)))
  (pin "1")
  (pin "2")
  (pin "3"))
 (sheet_instances
  (path ""
   (page "1"))))
